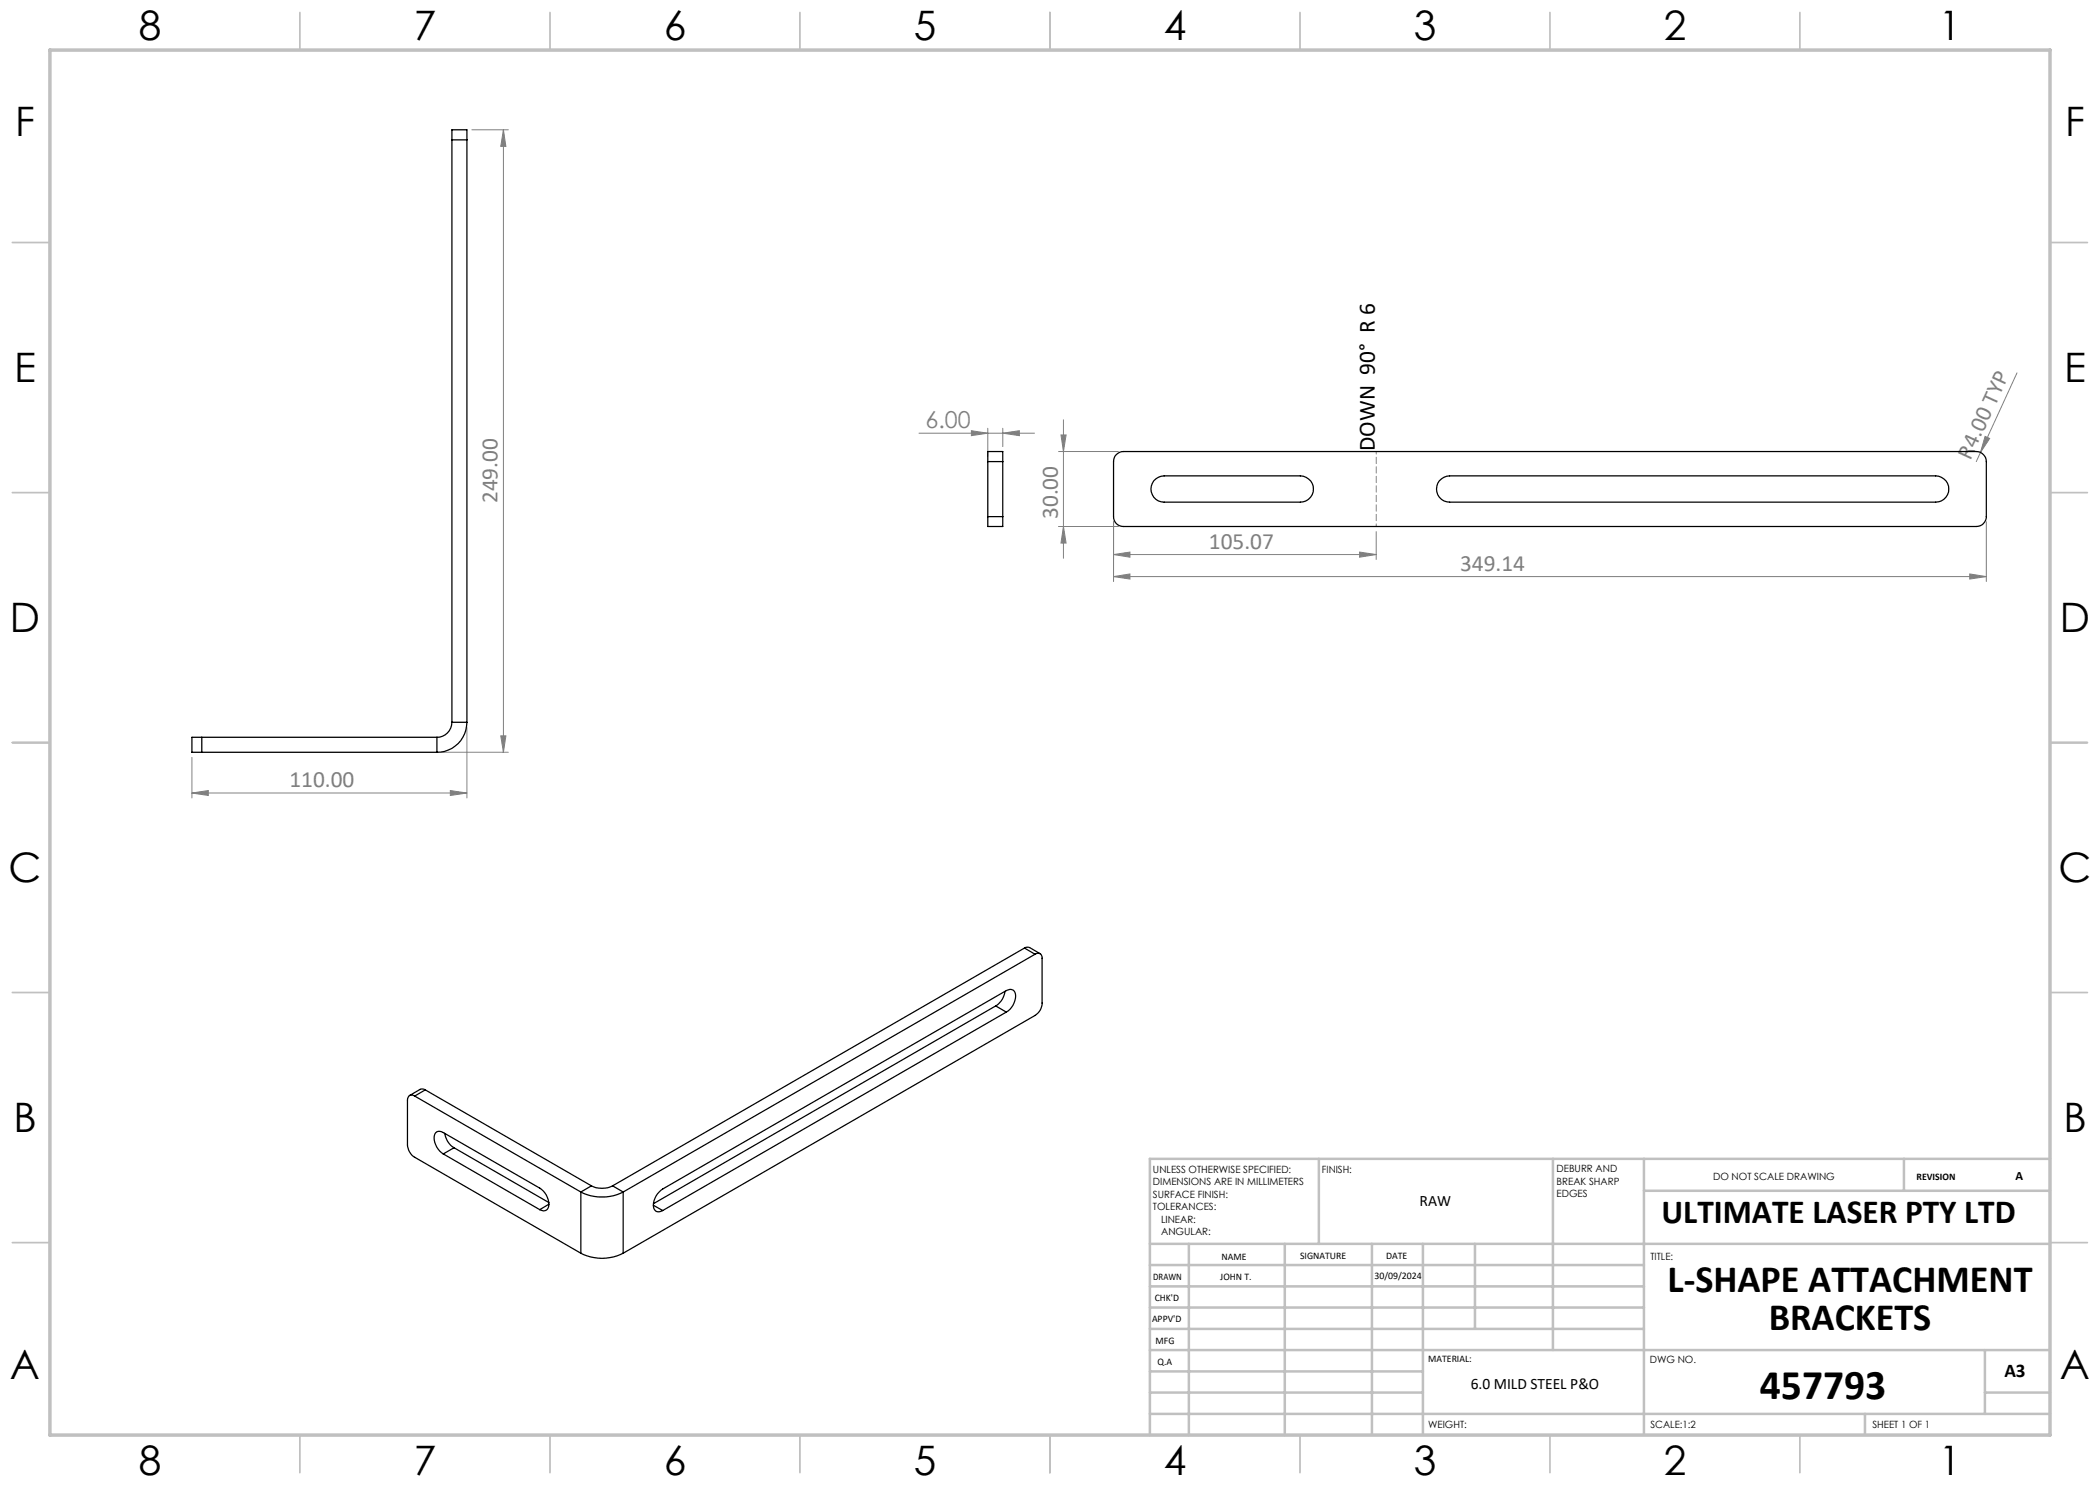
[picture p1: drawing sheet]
<svg xmlns="http://www.w3.org/2000/svg" width="420mm" height="297mm" viewBox="0 0 420 297" stroke-linecap="round" stroke-linejoin="round" font-family="sans-serif">
<g fill="none" stroke="#808080" stroke-width=".2">
<path d="M94.4 26h7.3M100.7 26v124.5M100.7 26l.5 3.3h-1zM403.4 74.6l-7.3 15.9M183.8 86.6h23.1M194.3 86.1l3.3 .5-3.3 .5zM197.6 85.7v5.6M200.6 86.6l3.3-.5v1zM200.6 85.7v3.6M211.7 90.3h12M212.2 87h1l-.5 3.3zM212.7 84v27.7"/>
<path d="M396.1 90.5l-.8 1.8M397 87.3l.9 .4-1.8 2.8zM211.7 105.3h12M212.7 105.3l.5 3.3h-1zM222.7 115.3l3.3-.5v1zM222.7 110.9l3.3-.5v1zM222.7 104.3v12M222.7 115.3h174.6M222.7 110.9h52.5M271.9 110.4l3.3 .5-3.3 .5zM275.2 106.3v5.6M393.9 114.8l3.4 .5-3.4 .5z"/>
<path d="M397.3 104.3v12M38.4 158.6l3.3-.5v1zM38.4 151.5v8.1M38.4 158.6h55M88.4 150.5h13.3M90.1 158.1l3.3 .5-3.3 .5zM93.4 145.5v14.1M100.2 147.2h1l-.5 3.3z"/>
</g>
<path d="M275.2 105.3v-15" fill="none" stroke="#808080" stroke-width=".2" stroke-dasharray="1.3 .6" stroke-dashoffset=".8"/>
<g fill="none" stroke="#c0c0c0" stroke-width=".35">
<path d="M60 2.5v7.5M110 2.5v7.5M160 2.5v7.5M210 2.5v7.5M260 2.5v7.5M310 2.5v7.5M360 2.5v7.5M2.5 48.5h7.5M410 48.5h7.5M2.5 98.5h7.5M410 98.5h7.5M2.5 148.5h7.5"/>
<path d="M410 148.5h7.5M2.5 198.5h7.5M410 198.5h7.5M2.5 248.5h7.5M410 248.5h7.5M60 287v7.5M110 287v7.5M160 287v7.5M210 287v7.5M260 287v7.5M310 287v7.5M360 287v7.5"/>
</g>
<g fill="none" stroke="#c0c0c0" stroke-width=".5">
<path d="M263.8 231.8v17M310.6 231.8v38.2M328.8 231.8v55.2M328.8 238.2h81.2M380.8 231.8v6.4M410 231.8h-180v55.2M230 248.8h180M230 257.3h98.8M230 253h98.8M237.8 248.8v38.2M257 248.8v38.2M274.4 248.8v38.2"/>
<path d="M284.6 248.8v38.2M295 248.8v17M230 265.8h98.8M230 261.5h98.8M230 278.5h54.6M230 274.3h54.6M230 270h180M397 278.5h13M397 270v12.8M230 282.8h180M373 282.8v4.2"/>
</g>
<path d="M10 10h400v277h-400z" fill="none" stroke="#c0c0c0" stroke-width=".7"/>
<g fill="#808080">
<path d="M397 87.3l.9 .4-1.8 2.8z"/>
<path d="M200.6 86.6l3.3-.5v1zM194.3 86.1l3.3 .5-3.3 .5z"/>
<path d="M222.7 115.3l3.3-.5v1zM393.9 114.8l3.4 .5-3.4 .5z"/>
<path d="M212.2 87h1l-.5 3.3zM212.7 105.3l.5 3.3h-1zM100.7 26l.5 3.3h-1zM100.2 147.2h1l-.5 3.3z"/>
<path d="M38.4 158.6l3.3-.5v1zM90.1 158.1l3.3 .5-3.3 .5z"/>
<path d="M222.7 110.9l3.3-.5v1zM271.9 110.4l3.3 .5-3.3 .5z"/>
</g>
<g fill="none" stroke="#000" stroke-width=".25">
<path d="M90.4 28v-2h3v2M90.4 28v116.5M90.4 28h3M93.4 28v116.5M197.6 92.3v-2h3v2M197.6 92.3h3M197.6 92.3v11M200.6 92.3v11M223.3 90.9a1.92 1.92 0 0 1 1.4-.6h170.6a2.05 2.05 0 0 1 2 2v11a1.99 1.99 0 0 1-2 2h-170.6a1.93 1.93 0 0 1-2-2v-11a1.91 1.91 0 0 1 .6-1.4zM230.8 96.2a2.84 2.84 0 0 1 2-1h27.3a2.63 2.63 0 0 1 2.6 2.6 2.63 2.63 0 0 1-2.6 2.6h-27.3a2.65 2.65 0 0 1-2.3-1.5 2.65 2.65 0 0 1 .3-2.7zM287.9 96.2a2.85 2.85 0 0 1 2-1h97.2a2.63 2.63 0 0 1 2.6 2.6 2.63 2.63 0 0 1-2.6 2.6h-97.2a2.62 2.62 0 0 1-2.4-1.5 2.62 2.62 0 0 1 .4-2.7zM197.6 103.3v2h3v-2"/>
<path d="M197.6 103.3h3M40.4 147.5h-2v3h2M40.4 147.5v3M40.4 150.5h47M40.4 147.5h47M87.4 147.5v3M90.4 144.5a3 3 0 0 1-3 3M90.4 144.5h3M93.4 144.5a6 6 0 0 1-6 6M201 198.3a3.9 3.9 0 0 1-1.9 2.9M204.9 189.6l.5-.2 .5 .1 2.1 1.2M204.9 189.6l-82.4 47.6"/>
<path d="M204.9 189.6l2.1 1.2M207 190.8a.85 .85 0 0 1 1-.1 .85 .85 0 0 1 .4 1v8.9a2.97 2.97 0 0 1-1.4 2.5l-82.4 47.5M207 190.8l-82.4 47.6M82.9 219.2a.88 .88 0 0 0-1-.1 .88 .88 0 0 0-.4 .9v9a3.1 3.1 0 0 0 1.4 2.5l33.3 19.1M82.9 219.2l33.3 19.2M85.1 218l-.6-.2-.5 .1-2.1 1.2M85.1 218l-2.2 1.2M85.1 218l33.2 19.2M199.1 201.2l2.2 1.2M199.1 201.2l-68.4 39.5M201.3 202.4a3.7 3.7 0 0 0 1.7-3.9 1.13 1.13 0 0 0-1.7-.4l-68.8 39.7a3.8 3.8 0 0 0-1.7 4 1.1 1.1 0 0 0 1.7 .3M201.3 202.4l-68.8 39.7"/>
<path d="M88.7 230.8a3.8 3.8 0 0 1-1.7-4 1.07 1.07 0 0 1 1.7-.3l19.2 11.1a3.8 3.8 0 0 1 1.7 4 1.1 1.1 0 0 1-1.7 .3M88.7 230.8l19.2 11.1M88.9 226.7a4.1 4.1 0 0 0 1.9 2.8M90.8 229.5l-2.1 1.3M90.8 229.5l19 11M116.2 238.4a9.6 9.6 0 0 0 8.4 0M116.2 238.4v12.2M118.3 237.2a4.8 4.8 0 0 0 4.2 0M118.3 237.2l-2.1 1.2M122.5 237.2l2.1 1.2M124.6 238.4v12.2M109.8 240.8l-1.9 1.1"/>
<path d="M116.2 250.6a9.3 9.3 0 0 0 8.4 0M130.7 241l1.8 1.1"/>
</g>
<text font-size="8.5" x="352" y="279.8">457793</text>
<g font-size="8.1">
<text x="27.8" y="8">8</text>
<text x="82.8" y="8">7</text>
<text x="132.8" y="8">6</text>
<text x="182.8" y="8">5</text>
<text x="232.8" y="8">4</text>
<text x="282.8" y="8">3</text>
<text x="332.8" y="8">2</text>
<text x="387.8" y="8">1</text>
<text x="3" y="27.2">F</text>
<text x="413" y="27.2">F</text>
<text x="2.8" y="76.5">E</text>
<text x="412.8" y="76.5">E</text>
<text x="2" y="126.5">D</text>
<text x="412" y="126.5">D</text>
<text x="1.7" y="176.5">C</text>
<text x="411.7" y="176.5">C</text>
<text x="2.7" y="226.5">B</text>
<text x="412.7" y="226.5">B</text>
<text x="2" y="275.7">A</text>
<text x="412" y="275.7">A</text>
<text x="27.8" y="295">8</text>
<text x="82.8" y="295">7</text>
<text x="132.8" y="295">6</text>
<text x="182.8" y="295">5</text>
<text x="232.8" y="295">4</text>
<text x="282.8" y="295">3</text>
<text x="332.8" y="295">2</text>
<text x="387.8" y="295">1</text>
</g>
<g font-size="7.8">
<text x="333.5" y="258.3">L-SHAPE ATTACHMENT</text>
<text x="353.7" y="266.1">BRACKETS</text>
</g>
<text font-size="6.8" x="332.3" y="244.6">ULTIMATE LASER PTY LTD</text>
<g font-size="4.7" fill="#808080">
<text x="185.1" y="85.6">6.00</text>
<text x="394.1" y="92.1" transform="rotate(-65 394.1 92.1)">R4.00 TYP</text>
<text x="99.5" y="100.6" transform="rotate(-90 99.5 100.6)">249.00</text>
<text x="211.5" y="103.8" transform="rotate(-90 211.5 103.8)">30.00</text>
<text x="241.8" y="109.7">105.07</text>
<text x="292" y="114.1">349.14</text>
<text x="57.9" y="157.4">110.00</text>
</g>
<text font-size="4.7" x="275" y="90.2" transform="rotate(-90 275 90.2)">DOWN 90° R 6</text>
<text font-size="3.9" x="400.9" y="275.4">A3</text>
<g font-size="3.2">
<text x="283.9" y="241.3">RAW</text>
<text x="294.1" y="277.8">6.0 MILD STEEL P&amp;O</text>
</g>
<text font-size="2.5" x="403.1" y="236">A</text>
<g font-size="2">
<text x="230.6" y="234.6">UNLESS OTHERWISE SPECIFIED:</text>
<text x="230.6" y="237.1">DIMENSIONS ARE IN MILLIMETERS</text>
<text x="230.6" y="239.6">SURFACE FINISH:</text>
<text x="264.4" y="234.6">FINISH:</text>
<text x="311.3" y="234.5">DEBURR AND</text>
<text x="311.3" y="237">BREAK SHARP</text>
<text x="311.3" y="239.5">EDGES</text>
<text x="342.6" y="236">DO NOT SCALE DRAWING</text>
<text x="383.3" y="236.1">REVISION</text>
<text x="230.6" y="242.1">TOLERANCES:</text>
<text x="232.2" y="244.6">LINEAR:</text>
<text x="232.2" y="247.1">ANGULAR:</text>
<text x="244.3" y="251.9">NAME</text>
<text x="260" y="251.9">SIGNATURE</text>
<text x="277.2" y="251.9">DATE</text>
<text x="330.1" y="251.9">TITLE:</text>
<text x="230.6" y="256">DRAWN</text>
<text x="244.1" y="256">JOHN T.</text>
<text x="274.9" y="255.9">30/09/2024</text>
<text x="230.9" y="260.3">CHK'D</text>
<text x="230.4" y="264.4">APPV'D</text>
<text x="231.1" y="268.7">MFG</text>
<text x="231.5" y="272.9">Q.A</text>
<text x="285.6" y="272.4">MATERIAL:</text>
<text x="330" y="272.5">DWG NO.</text>
<text x="285.6" y="285.5">WEIGHT:</text>
<text x="330.1" y="285.6">SCALE:1:2</text>
<text x="374.5" y="285.6">SHEET 1 OF 1</text>
</g>
</svg>
